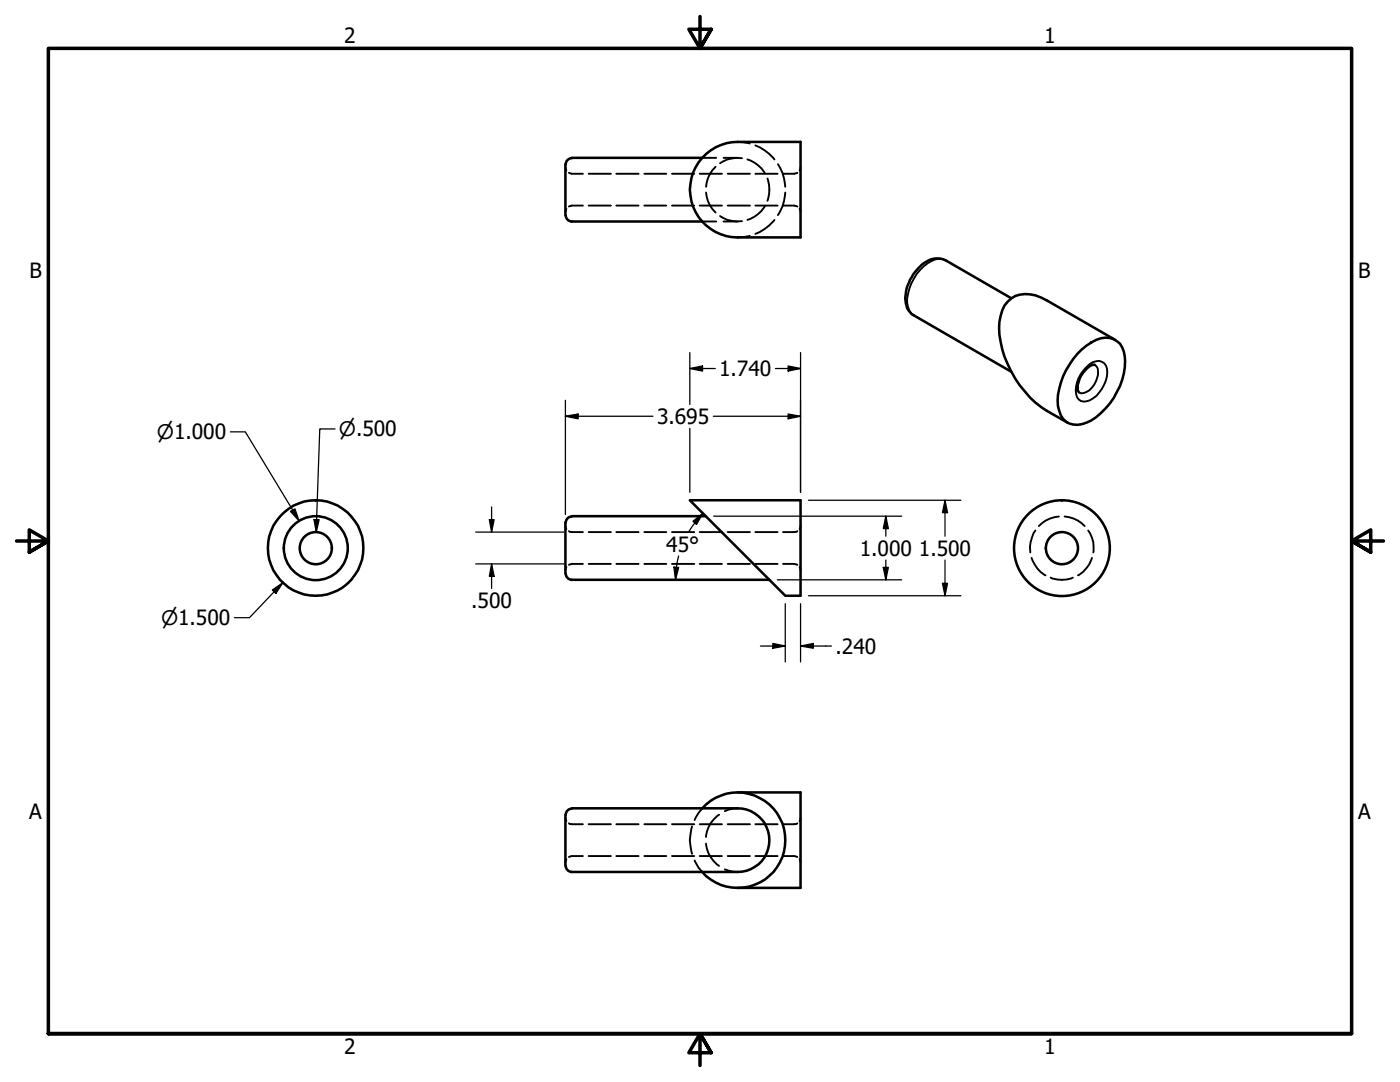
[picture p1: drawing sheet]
<svg xmlns="http://www.w3.org/2000/svg" width="279mm" height="216mm" viewBox="0 0 279 216" stroke-linecap="round" stroke-linejoin="round" font-family="sans-serif">
<!-- layer: Hidden (ANSI) -->
<g fill="none" stroke="#000" stroke-width=".38">
<path d="M112.8 33.4l.2 .6M113.5 34.5l.6 .2h2.2M117.5 34.7h4.4M123 34.7h4.4M128.6 34.7h4.4M134.1 34.7h4.5M139.6 34.7h4.5M140.1 31.5h2.8M140.9 38.4a6.1 6.1 0 0 0 1.9 4M142.8 33.3a6.1 6.1 0 0 0-1.9 4M144.4 31.5h2.8M145.2 34.7h4.5"/>
<path d="M147.2 28.3l2.4 .3M148.1 31.6a6.5 6.5 0 0 0-4.4 1M149.2 31.8a6.2 6.2 0 0 1 3.5 2.8M150.7 29a9.2 9.2 0 0 1 3.9 2.8M150.7 34.7h4.5M153.2 35.6a6.7 6.7 0 0 1 0 4.5M155.3 32.8a8.7 8.7 0 0 1 1.4 4.5M156.7 38.4a9.2 9.2 0 0 1-1.4 4.5M159.1 34.5l-.6 .2h-2.2M159.8 33.4l-.2 .6M113 41.7l-.2 .6M116.3 41h-2.2l-.6 .2"/>
<path d="M117.5 41h4.4M123 41h4.4M128.6 41h4.4M134.1 41h4.5M139.6 41h4.5M140.1 44.2h2.8M143.7 43.1a6.5 6.5 0 0 0 4.4 1M144.4 44.2h2.8M145.2 41h4.5M149.6 47.1l-2.4 .3M150.7 41h4.5M152.7 41.1a6.2 6.2 0 0 1-3.5 2.8"/>
<path d="M154.6 43.9a9 9 0 0 1-3.9 2.8M156.3 41h2.2l.6 .2M159.6 41.7l.2 .6M112.8 104.9l.2 .6M113 113.2l-.2 .6M113.5 106l.6 .2h2.2M116.3 112.5h-2.2l-.6 .2M117.5 106.2h4.4M117.5 112.5h4.4M123 106.2h4.4M123 112.5h4.4M128.6 106.2h4.4"/>
<path d="M128.6 112.5h4.4M134.1 106.2h4.5M134.1 112.5h4.5M139.6 106.2h4.5M139.6 112.5h4.5M145.2 106.2h4.5M145.2 112.5h4.5M150.7 106.2h4.5M150.7 112.5h4.5M156.3 112.5h2.2l.6 .2M159.1 106l-.6 .2h-2.2M159.6 113.2l.2 .6"/>
<path d="M159.8 104.9l-.2 .6M205.9 111.3a6.2 6.2 0 0 0 2.8 3.5M206.6 105.9a6.5 6.5 0 0 0-1 4.3M209.7 115.3a5.8 5.8 0 0 0 4.4 0M211.3 103.1a6.1 6.1 0 0 0-4 1.9M212.5 103.1a6.1 6.1 0 0 1 4 1.9M217.2 105.9a5.7 5.7 0 0 1 1 4.3M217.9 111.3a6.2 6.2 0 0 1-2.8 3.5M112.8 163.2l.2 .6M113 171.4l-.2 .7M113.5 164.3l.6 .2h2.2M116.3 170.8h-2.2l-.6 .2"/>
<path d="M117.5 164.5h4.4M117.5 170.8h4.4M123 164.5h4.4M123 170.8h4.4M128.6 164.5h4.4M128.6 170.8h4.4M134.1 164.5h4.5M134.1 170.8h4.5M138.1 164.9a8.6 8.6 0 0 0 0 5.5M138.6 171.7l.8 1.4 .7 .9M139.6 164.5h4.5M139.6 170.8h4.5"/>
<path d="M140.1 161.3l-.7 .9-.8 1.4M140.9 168.3a5.9 5.9 0 0 0 2.6 4.5M143.5 162.6a5.8 5.8 0 0 0-2.6 4.4M144.7 173.5l1.6 .4 .9 .1M145.2 164.5h4.5M145.2 170.8h4.5M147.2 161.3l-1.8 .2-.7 .4M150.7 164.5h4.5M150.7 170.8h4.5M156.3 170.8h2.2l.6 .2M159.1 164.3l-.6 .2h-2.2M159.6 171.4l.2 .7"/>
<path d="M159.8 163.2l-.2 .6"/>
</g>
<!-- layer: Visible (ANSI) -->
<g fill="none" stroke="#000" stroke-width=".51">
<path d="M112.8 32.8v10.1M114.1 31.5h26M114.1 31.6a1.24 1.24 0 0 0-1.2 1.2M140.1 31.6a9.4 9.4 0 0 1 7.1-3.3h12.6v19.1h-12.6a9.5 9.5 0 0 1-8.7-5.6 9.5 9.5 0 0 1 1.6-10.2zM112.9 43a1.24 1.24 0 0 0 1.2 1.2M114.1 44.2h26M201.8 59.5l-13.1-7.6a4.5 4.5 0 0 0-5.4 1.6 8.5 8.5 0 0 0-2.5 7 3.2 3.2 0 0 0 1.6 2.4l19.4 11.3M215 70.6a9.2 9.2 0 0 1 5.6-3.2 3.8 3.8 0 0 1 3.9 3.7 14.2 14.2 0 0 1-5.7 12.1 5.3 5.3 0 0 1-6.1 .9 6.4 6.4 0 0 1-1.3-6.5 15.4 15.4 0 0 1 3.6-7zM218.5 72.8h-.1a4.1 4.1 0 0 0-2.9 2.8 2.95 2.95 0 0 0-.2 2.7M222.6 67.8l-13.7-7.9a7.3 7.3 0 0 0-6.3-.8 5.5 5.5 0 0 0-2.9 3.9 14.5 14.5 0 0 0 1.4 9.6 21.6 21.6 0 0 0 7.8 9.4l4.1 2.3M137.7 99.8h22.1v19.1h-3.1zM112.8 104.3v10.1"/>
<path d="M112.9 114.5a1.24 1.24 0 0 0 1.2 1.2M114.1 115.7h39.4M114.1 103h26.7M114.1 103.1a1.24 1.24 0 0 0-1.2 1.2M147.2 158.1h12.6v19.1h-12.6M112.8 162.6v10.1M112.9 172.8a1.24 1.24 0 0 0 1.2 1.2M114.1 161.3h33.1a6.4 6.4 0 0 1 6.3 6.3 6.4 6.4 0 0 1-6.3 6.4h-33.1M114.1 161.4a1.24 1.24 0 0 0-1.2 1.2M140.1 161.3a9.5 9.5 0 0 1 13.7-.5 9.5 9.5 0 0 1 0 13.7 9.5 9.5 0 0 1-13.7-.5"/>
<circle cx="63" cy="109.3" r="9.5"/>
<circle cx="63" cy="109.4" r="3.2"/>
<circle cx="63" cy="109.4" r="6.4"/>
<circle cx="211.9" cy="109.4" r="9.6"/>
<circle cx="211.9" cy="109.4" r="3.2"/>
</g>
<!-- layer: Visible Narrow (ANSI) -->
<path d="M188.7 51.9a3.1 3.1 0 0 0-3.5 .6 10 10 0 0 0-4.2 8 3.1 3.1 0 0 0 1.4 2.4M216.9 73.2a2.56 2.56 0 0 1 3.4-.7 3.9 3.9 0 0 1 0 4.3 5.1 5.1 0 0 1-4 3.3 1.82 1.82 0 0 1-1.6-2.2 6.7 6.7 0 0 1 2.2-4.7zM218.5 72.8a1.7 1.7 0 0 1 .6 1.9 4.2 4.2 0 0 1-3.3 3.8l-.5-.2" fill="none" stroke="#000" stroke-width=".38"/>
<!-- layer: Border (ANSI) -->
<path d="M139.7 3.3v6.4l-2.2-3.9h4.4l-2.2 3.9 2.2-3.9M3.3 107.9h6.4l-3.9-2.2v4.5l3.9-2.3-3.9 2.3M276.1 107.9h-6.4l3.9-2.2v4.5l-3.9-2.3 3.9 2.3M9.7 206.2v-196.5h260v196.5h-260h260M141.9 210.1l-2.2-3.9 2.2 3.9h-4.4l2.2-3.9v6.4" fill="none" stroke="#000" stroke-width=".7"/>
<!-- layer: Dimension (ANSI) -->
<g fill="none" stroke="#000" stroke-width=".25">
<path d="M112.8 79.9v22.8M137.7 73.5l2.5-.5v1zM137.7 73.5h5M137.7 70.4v10.3M154.7 73.5h5.1M157.3 73l2.5 .5-2.5 .5zM159.8 70.4v27.8M46 86.2h3l10.7 17.7M66.9 85.6h-3.1l-.7 20.6M112.8 83.1l2.6-.5v1zM112.8 83.1h17.5M137.7 85.5v12.7"/>
<path d="M142.4 83.1h17.4M157.3 82.6l2.5 .5-2.5 .5zM161.4 99.8h30.4M188.6 99.8l.5 2.5h-1zM188.6 99.8v7.2M54.4 117.7l2.1-1.4-1.4 2.1zM56.5 116.3l-6.7 7h-3M58 102l.9-.5 .8 2.4zM62.7 103.7h1l-.6 2.5zM94.9 106.2h17.6M94.9 112.5h17.6M97.7 103.7h.9l-.5 2.5z"/>
<path d="M98.1 112.5l.5 2.5h-.9zM98.1 101.2v5M98.1 112.5v4.9M134.5 113.2h.9l-.6 2.5zM135 113.2l-.2 2.5M135.4 110.9l-.4 2.3M138.3 104l2-1.6-1.3 2.2zM138.7 104.3l-1.3 1.9M140.3 102.4l-1.6 1.9M142.4 103h37.6M155.1 115.7h24.9M161.4 118.9h30.4"/>
<path d="M176.3 113.2h1l-.5 2.5zM176.8 103l.5 2.5h-1zM176.8 103v4M176.8 111.8v3.9M188.1 116.4h1l-.5 2.5zM188.6 111.8v7.1M151.8 128.9h4.9M154.2 128.4l2.5 .5-2.5 .4zM156.7 120.5v11.6M159.8 128.9l2.5-.5v.9zM159.8 120.5v11.6M159.8 128.9h6.1"/>
</g>
<g fill="#000">
<path d="M137.7 73.5l2.5-.5v1z" fill-rule="evenodd"/>
<path d="M157.3 73l2.5 .5-2.5 .5z" fill-rule="evenodd"/>
<path d="M112.8 83.1l2.6-.5v1z" fill-rule="evenodd"/>
<path d="M157.3 82.6l2.5 .5-2.5 .5z" fill-rule="evenodd"/>
<path d="M54.4 117.7l2.1-1.4-1.4 2.1z" fill-rule="evenodd"/>
<path d="M58 102l.9-.5 .8 2.4z" fill-rule="evenodd"/>
<path d="M62.7 103.7h1l-.6 2.5z" fill-rule="evenodd"/>
<path d="M97.7 103.7h.9l-.5 2.5z" fill-rule="evenodd"/>
<path d="M98.1 112.5l.5 2.5h-.9z" fill-rule="evenodd"/>
<path d="M134.5 113.2h.9l-.6 2.5z" fill-rule="evenodd"/>
<path d="M138.3 104l2-1.6-1.3 2.2z" fill-rule="evenodd"/>
<path d="M176.3 113.2h1l-.5 2.5z" fill-rule="evenodd"/>
<path d="M176.8 103l.5 2.5h-1z" fill-rule="evenodd"/>
<path d="M188.1 116.4h1l-.5 2.5z" fill-rule="evenodd"/>
<path d="M188.6 99.8l.5 2.5h-1z" fill-rule="evenodd"/>
<path d="M154.2 128.4l2.5 .5-2.5 .4z" fill-rule="evenodd"/>
<path d="M159.8 128.9l2.5-.5v.9z" fill-rule="evenodd"/>
</g>
<g font-size="4.2">
<text x="68.7" y="8.6">2</text>
<text x="208.4" y="8.6">1</text>
<text x="5.9" y="55.5">B</text>
<text x="271.1" y="55.5">B</text>
<text x="143.5" y="75.1">1.740</text>
<text x="131.1" y="84.6">3.695</text>
<text x="133" y="110">45°</text>
<text x="171.6" y="110.9">1.000</text>
<text x="183.4" y="110.9">1.500</text>
<text x="94" y="121.3">.500</text>
<text x="166.8" y="130.4">.240</text>
<text x="5.8" y="163.4">A</text>
<text x="271" y="163.4">A</text>
<text x="68.7" y="210.3">2</text>
<text x="208.4" y="210.3">1</text>
</g>
<g font-size="4">
<text x="31.3" y="87.6">⌀1.000</text>
<text x="67.6" y="87.1">⌀.500</text>
<text x="32.1" y="124.7">⌀1.500</text>
</g>
</svg>
